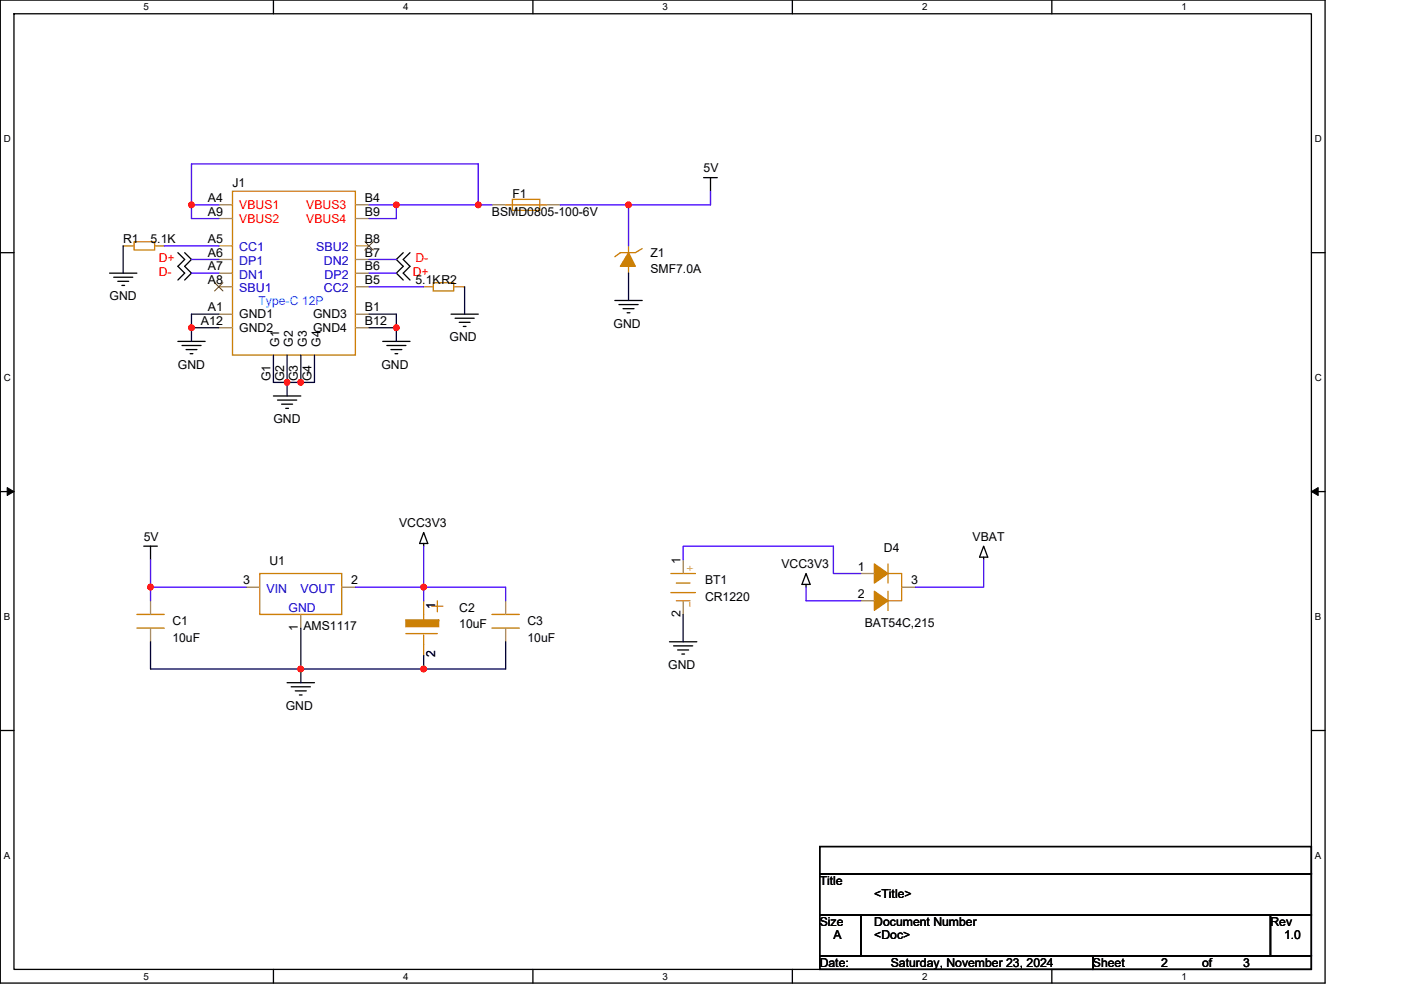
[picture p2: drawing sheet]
<svg xmlns="http://www.w3.org/2000/svg" width="297mm" height="210mm" viewBox="0 0 297 210" stroke-linecap="round" stroke-linejoin="round" font-family="sans-serif">
<path d="M.1 0h280.8v208.5h-280.8zM3 2.9h275v202.7h-275z" fill="none" stroke="#000" stroke-width=".28"/>
<g fill="#fff">
<path d="M30.5 .3h1.1v2.3h-1.1z"/>
<path d="M30.5 205.9h1.1v2.3h-1.1z"/>
</g>
<path d="M58 0v2.9M58 205.6v2.9" fill="none" stroke="#000" stroke-width=".28"/>
<g fill="#fff">
<path d="M85.5 .3h1.1v2.3h-1.1z"/>
<path d="M85.5 205.9h1.1v2.3h-1.1z"/>
</g>
<path d="M113 0v2.9M113 205.6v2.9" fill="none" stroke="#000" stroke-width=".28"/>
<g fill="#fff">
<path d="M140.5 .3h1.1v2.3h-1.1z"/>
<path d="M140.5 205.9h1.1v2.3h-1.1z"/>
</g>
<path d="M168 0v2.9M168 205.6v2.9" fill="none" stroke="#000" stroke-width=".28"/>
<g fill="#fff">
<path d="M195.5 .3h1.2v2.3h-1.2z"/>
<path d="M195.5 205.9h1.2v2.3h-1.2z"/>
</g>
<path d="M223 0v2.9M223 205.6v2.9" fill="none" stroke="#000" stroke-width=".28"/>
<g fill="#fff">
<path d="M250.5 .3h1.2v2.3h-1.2z"/>
<path d="M250.5 205.9h1.2v2.3h-1.2z"/>
<path d="M.8 28.3h1.5v2.3h-1.5z"/>
<path d="M278.8 28.3h1.5v2.3h-1.5z"/>
<path d="M.8 78.9h1.5v2.3h-1.5z"/>
<path d="M278.8 78.9h1.5v2.3h-1.5z"/>
</g>
<path d="M.1 53.6h2.9M278 53.6h2.9" fill="none" stroke="#000" stroke-width=".28"/>
<g fill="#fff">
<path d="M.8 129.6h1.4v2.3h-1.4z"/>
<path d="M278.8 129.6h1.4v2.3h-1.4z"/>
</g>
<path d="M.1 104.3h2.9M278 104.3h2.9" fill="none" stroke="#000" stroke-width=".28"/>
<path d="M1.5 103.4l1.5 .9-1.5 .8zM278 104.3l1.5-.9v1.7z" fill="#000" stroke="#000" stroke-width=".21"/>
<g fill="#fff">
<path d="M.8 180.3h1.4v2.3h-1.4z"/>
<path d="M278.8 180.3h1.4v2.3h-1.4z"/>
</g>
<g fill="none" stroke="#000" stroke-width=".28">
<path d="M149.2 37.7h2.9M150.6 37.7v2.9M23.2 57.9h5.8M24.1 58.8h4M25 59.7h2.3M37.7 53.6l1.5 1.4-1.5 1.5 1.5 1.4-1.5 1.5M39.2 53.6l1.4 1.4-1.4 1.5 1.4 1.4-1.4 1.5M85.5 53.6l-1.5 1.4 1.5 1.5-1.5 1.4 1.5 1.5M86.9 53.6l-1.4 1.4 1.4 1.5-1.4 1.4 1.4 1.5M25.8 60.5h.6M37.7 72.4h5.8M38.6 73.3h4"/>
<path d="M39.5 74.1h2.3M40.3 75h.6M81.1 72.4h5.8M82 73.3h4.1M82.9 74.1h2.3M83.8 75h.5M95.6 66.6h5.8M96.5 67.5h4M97.4 68.4h2.3M98.2 69.2h.6M130.4 63.7h5.8M131.2 64.6h4.1"/>
<path d="M132.1 65.5h2.3M133 66.3h.6M58 84h5.8M58.8 84.9h4.1M59.7 85.7h2.3M60.6 86.6h.6M30.5 115.8h2.9M31.9 115.8v2.9M89.8 112.9l.9 2.4h-1.7zM89.8 115.3v.5M208.6 115.8l.8 2.4h-1.7zM208.6 118.2v.5"/>
<path d="M141.9 136.1h5.8M142.8 137h4.1M143.7 137.9h2.3M144.6 138.7h.5M170.9 124v.5M170.9 121.6l.9 2.4h-1.8zM.1 154.9h2.9M60.9 144.8h5.8M61.7 145.7h4.1M62.6 146.5h2.3M63.5 147.4h.5M278 154.9h2.9"/>
<path d="M173.8 179.6h104.2v5.7h-104.2zM173.8 194h8.7v8.7h-8.7zM173.8 185.3h104.2v8.7h-104.2zM182.5 194h86.9v8.7h-86.9zM269.4 194h8.6v8.7h-8.6zM173.8 202.7h57.9v2.9h-57.9zM231.7 202.7h46.3v2.9h-46.3z"/>
</g>
<g fill="none" stroke="#cc8006" stroke-width=".28">
<path d="M26.1 52.2h2.3M28.4 51.3h4.4v1.7h-4.4zM32.8 52.2h2M49.3 40.6h26.1v34.7h-26.1zM91.9 60h4.3v1.7h-4.3zM107.2 43.5h8.7M108.6 42.3h5.8v2.3h-5.8zM133.3 52.2v5.7M136.2 52.7l-1.5 .9h-3.2l-1.1 .9M89.8 60.8h2.1M96.2 60.8h2.3M188.3 119.6v4.1"/>
<path d="M29 133.2h5.8M29 130.3h5.8M55.1 121.6h17.4v8.7h-17.4zM86.1 134.4h6.6M89.8 127.4v4.1M89.8 134.7v4.3M91.6 128.6h2.3M92.7 127.4v2.4M104.3 133.2h5.8M104.3 130.3h5.8M142.2 121.6h5.2M142.2 125.7h5.2"/>
<path d="M143.4 127.4h2.9M143.4 123.7h2.9M188.3 121.6h2.9v5.8h-2.9M188.3 125.4v4.1"/>
</g>
<g fill="none" stroke="#a84" stroke-width=".28">
<path d="M26.1 52.2h.1M34.8 52.2h.1M46.4 43.5h2.9M46.4 52.2h2.9M46.4 55h2.9M46.4 57.9h2.9M46.4 46.4h2.9M75.4 43.5h2.8M75.4 57.9h2.8M75.4 55h2.8M75.4 52.2h2.8M75.4 46.4h2.8"/>
<path d="M104.3 43.5h2.9M115.9 43.5h2.9M133.3 57.9h.1M133.3 52.2h.1M46.4 66.6h2.9M46.4 60.8h2.9M46.4 69.5h2.9M58 75.3h.1M60.9 75.3h.1M63.8 75.3h.1M66.7 75.3h.1M75.4 66.6h2.8"/>
<path d="M75.4 60.8h2.8M75.4 69.5h2.8M89.8 60.8h.1M98.5 60.8h.1M144.8 118.7v2.9M31.9 127.4v2.9M31.9 133.2v2.9M52.2 124.5h2.9M63.8 130.3v2.9M72.5 124.5h2.9M89.8 127.4h.1M89.8 139h.1"/>
<path d="M107.2 127.4v2.9M107.2 133.2v2.9M144.8 127.4v2.9M182.5 121.6h2.9M182.5 127.4h2.9M191.2 124.5h2.9"/>
</g>
<g fill="#cc8006" stroke="#cc8006" stroke-width=".28">
<path d="M133.3 53.6l1.4 2.9h-3.2z" fill-rule="evenodd"/>
<path d="M185.4 119.6l2.9 2-2.9 2.1z" fill-rule="evenodd"/>
<path d="M185.4 125.4l2.9 2-2.9 2.1z" fill-rule="evenodd"/>
<path d="M86.1 131.5v1.4h6.9v-1.4z" fill-rule="evenodd"/>
</g>
<path d="M45.5 60l1.8 1.7M47.3 60l-1.8 1.7M77.4 51.3l1.7 1.7M79.1 51.3l-1.7 1.7" fill="none" stroke="#804000" stroke-width=".21"/>
<g fill="none" stroke="#4200ff" stroke-width=".28">
<path d="M34.8 52.2h11.6M40.6 43.5v-8.7h60.8v8.7M40.6 43.5v2.9h5.8M40.6 43.5h5.8M40.6 55h5.8M40.6 57.9h5.8M78.2 43.5h5.8M78.2 55h5.8M78.2 57.9h5.8M84 43.5h17.4M84 43.5v2.9h-5.8M101.4 43.5h2.9"/>
<path d="M118.8 43.5h14.5M133.3 43.5v8.7M150.6 40.6v2.9h-17.3M78.2 60.8h11.6M31.9 118.7v5.8M89.8 115.8v8.7M144.8 118.7v-2.9h31.9v5.8h5.8M208.6 118.7v5.8h-14.5M31.9 124.5v2.9M31.9 124.5h20.3M75.4 124.5h14.4M89.8 124.5h17.4v2.9"/>
<path d="M89.8 124.5v2.9M170.9 124.5v2.9h11.6"/>
</g>
<g fill="#f00" stroke="#f00" stroke-width=".28">
<circle cx="40.6" cy="43.5" r=".57"/>
<circle cx="101.4" cy="43.5" r=".57"/>
<circle cx="84" cy="43.5" r=".57"/>
<circle cx="133.2" cy="43.5" r=".57"/>
<circle cx="84" cy="69.5" r=".57"/>
<circle cx="40.6" cy="69.5" r=".57"/>
<circle cx="60.9" cy="81.1" r=".57"/>
<circle cx="63.8" cy="81.1" r=".57"/>
<circle cx="89.8" cy="124.5" r=".57"/>
<circle cx="31.9" cy="124.5" r=".57"/>
<circle cx="89.8" cy="141.9" r=".57"/>
<circle cx="63.8" cy="141.9" r=".57"/>
</g>
<g fill="none" stroke="#000040" stroke-width=".28">
<path d="M26.1 52.2v5.7M133.3 57.9v5.8M40.6 69.5v2.9M40.6 69.5h5.8M46.4 66.6h-5.8v2.9M58 75.3v5.8h2.9M60.9 75.3v5.8M63.8 75.3v5.8M66.7 75.3v5.8h-2.9M78.2 66.6h5.8v2.9M78.2 69.5h5.8M84 69.5v2.9"/>
<path d="M98.5 60.8v5.8M60.9 81.1v2.9M60.9 81.1h2.9M31.9 136.1v5.8h31.9M63.8 133.2v8.7M89.8 139v2.9M107.2 136.1v5.8h-17.4M144.8 130.3v5.8M63.8 141.9h26M63.8 141.9v2.9"/>
</g>
<g font-size="2.6">
<text x="49.3" y="39.7">J1</text>
<text x="149.2" y="36.5">5V</text>
<text x="44" y="42.9">A4</text>
<text x="44" y="45.8">A9</text>
<text x="77.4" y="42.9">B4</text>
<text x="77.4" y="45.8">B9</text>
<text x="104.3" y="45.8">BSMD0805-100-6V</text>
<text x="108.6" y="42">F1</text>
<text x="26.1" y="51.6">R1</text>
<text x="31.9" y="51.6">5.1K</text>
<text x="44" y="51.6">A5</text>
<text x="77.4" y="51.6">B8</text>
<text x="44" y="54.4">A6</text>
<text x="44" y="57.3">A7</text>
<text x="77.4" y="57.3">B6</text>
<text x="77.4" y="54.4">B7</text>
<text x="137.9" y="54.5">Z1</text>
<text x="137.9" y="58">SMF7.0A</text>
<text x="23.2" y="63.7">GND</text>
<text x="44" y="60.2">A8</text>
<text x="77.4" y="60.2">B5</text>
<text x="88.1" y="60.3">5.1KR2</text>
<text x="42.6" y="68.9">A12</text>
<text x="44" y="66">A1</text>
<text x="50.7" y="67.5">GND1</text>
<text x="50.7" y="70.4">GND2</text>
<text x="66.4" y="67.5">GND3</text>
<text x="66.4" y="70.4">GND4</text>
<text x="77.4" y="66">B1</text>
<text x="77.4" y="68.9">B12</text>
<text x="130.1" y="69.5">GND</text>
<text x="59.2" y="73.6" transform="rotate(-90 59.2 73.6)">G1</text>
<text x="62.1" y="73.6" transform="rotate(-90 62.1 73.6)">G2</text>
<text x="65" y="73.6" transform="rotate(-90 65 73.6)">G3</text>
<text x="67.9" y="73.6" transform="rotate(-90 67.9 73.6)">G4</text>
<text x="95.3" y="72.4">GND</text>
<text x="37.7" y="78.2">GND</text>
<text x="57.4" y="80.9" transform="rotate(-90 57.4 80.9)">G1</text>
<text x="60.3" y="80.9" transform="rotate(-90 60.3 80.9)">G2</text>
<text x="63.2" y="80.9" transform="rotate(-90 63.2 80.9)">G3</text>
<text x="66.1" y="80.9" transform="rotate(-90 66.1 80.9)">G4</text>
<text x="80.9" y="78.2">GND</text>
<text x="58" y="89.8">GND</text>
<text x="84.6" y="111.8">VCC3V3</text>
<text x="30.5" y="114.7">5V</text>
<text x="57.1" y="119.9">U1</text>
<text x="144.2" y="119.6" transform="rotate(-90 144.2 119.6)">1</text>
<text x="187.4" y="117">D4</text>
<text x="206.2" y="114.7">VBAT</text>
<text x="51.6" y="124">3</text>
<text x="74.5" y="124">2</text>
<text x="149.5" y="124">BT1</text>
<text x="165.7" y="120.5">VCC3V3</text>
<text x="181.9" y="121.1">1</text>
<text x="193.2" y="124">3</text>
<text x="97.4" y="129.8">C2</text>
<text x="144.2" y="130.9" transform="rotate(-90 144.2 130.9)">2</text>
<text x="149.5" y="127.4">CR1220</text>
<text x="181.9" y="126.8">2</text>
<text x="36.6" y="132.7">C1</text>
<text x="36.6" y="136.1">10uF</text>
<text x="63.2" y="133.8" transform="rotate(-90 63.2 133.8)">1</text>
<text x="64.3" y="133.5">AMS1117</text>
<text x="97.4" y="133.2">10uF</text>
<text x="111.8" y="132.7">C3</text>
<text x="111.8" y="136.1">10uF</text>
<text x="183.4" y="132.9">BAT54C,215</text>
<text x="141.7" y="141.9">GND</text>
<text x="60.6" y="150.6">GND</text>
<text x="173.8" y="187.7">Title</text>
<text x="185.4" y="190.6">&lt;Title&gt;</text>
<text x="173.8" y="196.4">Size</text>
<text x="185.4" y="196.4">Document Number</text>
<text x="269.4" y="196.4">Rev</text>
<text x="176.7" y="199.3">A</text>
<text x="185.4" y="199.3">&lt;Doc&gt;</text>
<text x="272.2" y="199.3">1.0</text>
<text x="173.8" y="205">Date:</text>
<text x="188.9" y="205">Saturday, November 23, 2024</text>
<text x="231.7" y="205">Sheet</text>
<text x="246.2" y="205">2</text>
<text x="254.9" y="205">of</text>
<text x="263.6" y="205">3</text>
</g>
<g font-size="2.6" fill="#f00">
<text x="50.7" y="44.3">VBUS1</text>
<text x="50.7" y="47.2">VBUS2</text>
<text x="64.9" y="44.3">VBUS3</text>
<text x="64.9" y="47.2">VBUS4</text>
<text x="33.7" y="55.6">D+</text>
<text x="33.7" y="58.5">D-</text>
<text x="87.5" y="58.5">D+</text>
<text x="88.1" y="55.6">D-</text>
</g>
<g font-size="2.6" fill="#00c">
<text x="50.7" y="53.3">CC1</text>
<text x="67" y="53.3">SBU2</text>
<text x="50.7" y="56.2">DP1</text>
<text x="50.7" y="59.1">DN1</text>
<text x="68.6" y="56.2">DN2</text>
<text x="68.8" y="59.1">DP2</text>
<text x="50.7" y="62">SBU1</text>
<text x="68.6" y="62">CC2</text>
<text x="56.5" y="125.7">VIN</text>
<text x="63.7" y="125.7">VOUT</text>
<text x="61.2" y="129.8">GND</text>
<text x="92.2" y="129.2" transform="rotate(-90 92.2 129.2)">1</text>
<text x="92.2" y="139.3" transform="rotate(-90 92.2 139.3)">2</text>
</g>
<text font-size="2.6" fill="#0080ff" x="54.8" y="64.6">Type-C 12P</text>
<g font-size="2.6" fill="#cc8006">
<text x="145.5" y="119.9" transform="rotate(90 145.5 119.9)">+</text>
<text x="145.5" y="127.4" transform="rotate(90 145.5 127.4)">-</text>
</g>
<g font-size="2.1">
<text x="30.5" y="2.2">5</text>
<text x="85.5" y="2.2">4</text>
<text x="140.5" y="2.2">3</text>
<text x="195.5" y="2.2">2</text>
<text x="250.5" y="2.2">1</text>
<text x=".8" y="30.1">D</text>
<text x="278.8" y="30.1">D</text>
<text x=".8" y="80.8">C</text>
<text x="278.8" y="80.8">C</text>
<text x=".8" y="131.4">B</text>
<text x="278.8" y="131.4">B</text>
<text x=".8" y="182.1">A</text>
<text x="278.8" y="182.1">A</text>
<text x="30.5" y="207.8">5</text>
<text x="85.5" y="207.8">4</text>
<text x="140.5" y="207.8">3</text>
<text x="195.5" y="207.8">2</text>
<text x="250.5" y="207.8">1</text>
</g>
</svg>
